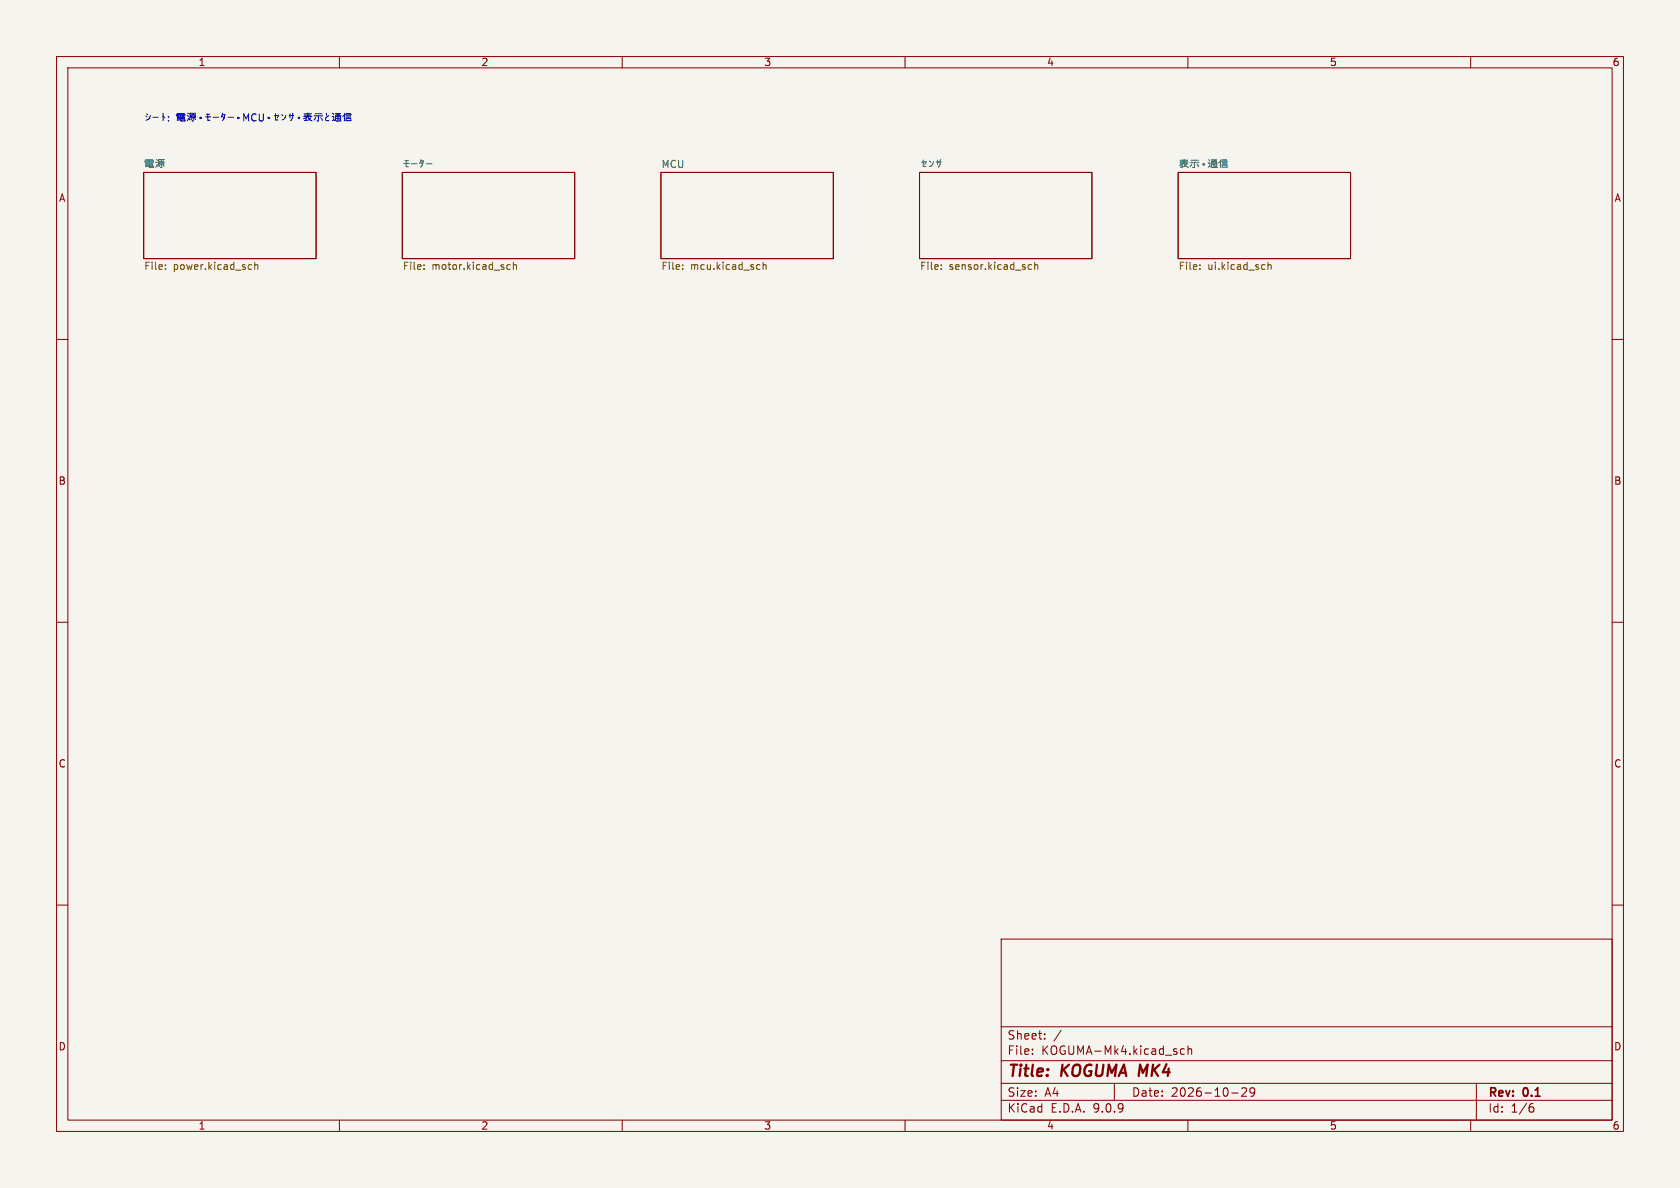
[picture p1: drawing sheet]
<svg xmlns="http://www.w3.org/2000/svg" width="297mm" height="210mm" viewBox="0 0 297 210" stroke-linecap="round" stroke-linejoin="round" font-family="sans-serif">
<path d="M0 0h297v210h-297z" fill="#f5f4ef" stroke="#f5f4ef" stroke-width=".18"/>
<g fill="none" stroke="#840000" stroke-width=".18">
<path d="M10 10h277v190h-277zM12 12h273v186h-273zM60 10v2M110 10v2M160 10v2M210 10v2M260 10v2M25.4 30.5h30.5v15.2h-30.5zM71.1 30.5h30.5v15.2h-30.5zM116.8 30.5h30.5v15.2h-30.5zM162.6 30.5h30.4v15.2h-30.4zM208.3 30.5h30.5v15.2h-30.5z"/>
<path d="M10 60h2M285 60h2M10 110h2M285 110h2M10 160h2M177 166h108v32h-108zM285 160h2M60 198v2M110 198v2M160 198v2M177 194.5h108M177 191.5h108"/>
<path d="M177 187.5h108M177 181.5h108M182.5 186.3v.1M182.5 185.5v.1M184.7 183.6v.1M184.7 182.8v.1M187.6 182.1l-1.3 2M197 191.5v3M209.4 185.5l-.4-.1-.3 .3v.4l.1 .2h.6M210 198v2M210 185.5l.2-.1 .4 .1 .1 .9M210 184.9v1.5"/>
<path d="M217.7 193.2h1.2M219.5 192.4l.6-.1 .2 .1 .1 .3-.9 1.1h.9M221.8 192.9l-.3 .3h-.3l-.2-.3 .1-.5 .4-.1 .2 .1a.99 .99 0 0 1-.3 1.4h-.3M260 198v2M261 191.5v6.5M270.6 195.7h.4l.2 .3-.1 .5-.5 .1M271 195.1l-.4 .1"/>
</g>
<g fill="none" stroke="#725600" stroke-width=".18">
<path d="M29.2 47.5v.1M29.2 46.8v.2M44.1 46.8h.4M44.5 47.6h-.4M45 46.9l.2-.1h.3l.1 .8M45 46.4v1.2M75 47.5v.1M75 46.8v.2M89.7 47.5l.1 .1h.4M90.2 46.8h-.4l-.1 .1M90.8 46.9l.1-.1h.3l.1 .8M90.8 46.4v1.2"/>
<path d="M120.7 47.5v.1M120.7 46.8v.2M134.2 46.8h.2M134.4 47.6h-.2M134.9 46.9l.2-.1h.3v.8M134.9 46.4v1.2M166.4 47.5v.1M166.4 46.8v.2M181.9 47.6h.5M181.9 46.8h.5M182.9 46.9l.2-.1h.3l.1 .8M182.9 46.4v1.2"/>
<path d="M212.1 47.5v.1M212.1 46.8v.2M224.2 46.9l.1-.1h.3l.1 .8M224.2 46.4v1.2"/>
</g>
<g fill="none" stroke="#006464" stroke-width=".18">
<path d="M208.6 28.8h1.4M208.6 28.3h1.4M208.7 28.6h1.2M209 29.1v.4M209.3 28.8l.2 .4 .6 .4M209.3 28.2v.6l-.8 .4M209.5 29.4l-.8 .1M209.8 29.1l-.3 .1M210.4 28.7h1.5M210.6 28.3h1.2M210.7 28.9l-.3 .5M211.2 28.7v.9h-.3"/>
<path d="M211.6 29l.3 .5M212.7 29l.2-.1v.2l-.2 .1zM213.6 28.8h.3v.6l-.3 .1M213.6 28.2l.3 .3M213.8 29.4l.6 .2h.8M214.1 28.3h.9l-.4 .2M214.2 28.8h.8M214.2 29.4v-.8h.9v.8h-.3M214.2 29.1h.8M214.4 28.4l.5 .2M214.6 28.6v.8M215.8 28.5v1.1"/>
<path d="M215.9 28.2l-.4 .6M215.9 28.5h1.1M216.1 28.7h.8M216.1 28.9h.8M216.1 29.6v-.4h.8v.4M216.1 29.5h.8M216.1 28.3h.7"/>
</g>
<g fill="none" stroke="#0000c2" stroke-width=".18">
<path d="M54.5 19.9l-.1 .7-.8 .4M25.8 20.5l.2 .2M25.9 20.1l.2 .2M26.6 20.4a.96 .96 0 0 1-.8 .9M27 20.7h1M28.8 20.5l.4 .3M28.8 20v1.3M29.8 21.3v.1M29.8 20.6v.1M31.2 20.5v-.3h1.5v.3M31.3 20.1h1.3M31.3 20.6h.4"/>
<path d="M31.4 21.2h1.2v-.4h-1.2v.5M31.4 21h1.2M31.4 20.4h.3M31.9 20.1v.6M32 20.8v.6h.7l.1-.2M32.1 20.6h.5M32.1 20.4h.4M33.1 20.4l.3 .1M33.2 20l.2 .1M33.4 20.8l-.3 .6M33.8 20.3h.7v.5h-.7zM33.8 20.5h.7"/>
<path d="M33.8 21l-.1 .2M34.1 20.8v.6h-.2M34.1 20.1v.2M34.4 21l.2 .2M34.6 20h-1l-.1 1.2M35.4 20.7l.2 .1-.1 .2-.1-.1zM36.3 20.7h1M36.5 20.2h.6M36.7 20.2v1.1h.4M37.7 20.7h.9M39.3 20.5l.3 .3M39.3 20.2h.5l-.2 .8-.3 .3"/>
<path d="M39.3 20l-.2 .7M40.3 20.7h1M42.1 20.7l.2 .1-.1 .2-.2-.1zM43.1 21.4v-1.3l.4 .9 .4-.9v1.3M45.3 20.2a.6 .6 0 0 0-.9 .5 .6 .6 0 0 0 .6 .7l.3-.1M45.8 20.1v1.1l.3 .2 .3-.1 .1-.1v-1.1M47.5 20.7l.1 .1v.2l-.2-.1zM48.5 20.5l.8-.1-.3 .4M48.7 20.1v1.1h.5M49.8 20.2l.3 .3M50.5 20.4a.84 .84 0 0 1-.7 .8M51.1 20.4h.8"/>
<path d="M51.3 20.1v.7M51.7 20a1.31 1.31 0 0 1-.3 1.3M52.8 20.7l.2 .1-.1 .2-.2-.1zM53.7 20.6h1.4M53.7 20.1h1.4M53.8 20.4h1.2M54.1 20.8v.5M54.4 20.5l.2 .5 .6 .4M54.6 21.2l-.8 .1M55 20.8l-.3 .2M55.5 20.5h1.6M55.7 20.1h1.2"/>
<path d="M55.9 20.7l-.4 .5M56.3 20.5v.9h-.3M56.7 20.8l.3 .5M57.7 20l.2 .6M58.2 20.4l-.6 .5 .1 .4h.5M58.7 20.6h.3v.6l-.2 .1M58.8 20l.2 .2M58.9 21.2l.6 .2h.8M59.2 20.1h1l-.5 .1M59.3 20.6h.9M59.3 21.2v-.8h.9v.8h-.3M59.3 20.9h.9"/>
<path d="M59.5 20.2l.5 .2M59.7 20.4v.8M60.9 20.2v1.2M61 20l-.4 .6M61.1 20.3h1M61.2 20.7h.8M61.2 21.4v-.4h.8v.4M61.2 20.5h.8M61.2 21.3h.8M61.2 20.1h.8"/>
</g>
<g font-size="2.8" fill="#840000">
<text x="178" y="190.9">Title:</text>
<text x="187.7" y="190.9">KOGUMA MK4</text>
</g>
<g font-size="2.1" fill="#840000">
<text x="178" y="184">Sheet:</text>
<text x="178" y="186.7">File:</text>
<text x="184.1" y="186.7">KOGUMA-Mk4.kicad_sch</text>
<text x="178" y="196.9">KiCad</text>
<text x="178" y="194.1">Size:</text>
<text x="184.7" y="194.1">A4</text>
<text x="185.7" y="196.9">E.D.A.</text>
<text x="193.3" y="196.9">9.0.9</text>
<text x="200" y="194.1">Date:</text>
<text x="207" y="194.1">2026-10-29</text>
<text x="263" y="194.3">Rev:</text>
<text x="263" y="196.9">Id:</text>
<text x="267.1" y="196.9">1/6</text>
<text x="269.4" y="194.3">0.1</text>
</g>
<g font-size="1.8" fill="#840000">
<text x="35" y="11.9">1</text>
<text x="85" y="11.9">2</text>
<text x="135" y="11.9">3</text>
<text x="185" y="11.9">4</text>
<text x="235" y="11.9">5</text>
<text x="285" y="11.9">6</text>
<text x="10.3" y="35.9">A</text>
<text x="285.3" y="35.9">A</text>
<text x="10.3" y="85.9">B</text>
<text x="285.3" y="85.9">B</text>
<text x="10.3" y="135.9">C</text>
<text x="285.3" y="135.9">C</text>
<text x="10.3" y="185.9">D</text>
<text x="285.3" y="185.9">D</text>
<text x="35" y="199.9">1</text>
<text x="85" y="199.9">2</text>
<text x="135" y="199.9">3</text>
<text x="185" y="199.9">4</text>
<text x="235" y="199.9">5</text>
<text x="285" y="199.9">6</text>
</g>
<g font-size="1.8" fill="#006464">
<text x="25.4" y="29.8">þÿ–ûn•</text>
<text x="71.1" y="29.8">þÿ0â0ü0¿0ü</text>
<text x="116.8" y="29.8">MCU</text>
<text x="162.6" y="29.8">þÿ0»0ó0µ</text>
</g>
<g font-size="1.8" fill="#725600">
<text x="25.4" y="48">File:</text>
<text x="30.6" y="48">power.kicad_sch</text>
<text x="71.1" y="48">File:</text>
<text x="76.3" y="48">motor.kicad_sch</text>
<text x="116.8" y="48">File:</text>
<text x="122.1" y="48">mcu.kicad_sch</text>
<text x="162.6" y="48">File:</text>
<text x="167.8" y="48">sensor.kicad_sch</text>
<text x="208.3" y="48">File:</text>
<text x="213.5" y="48">ui.kicad_sch</text>
</g>
</svg>
